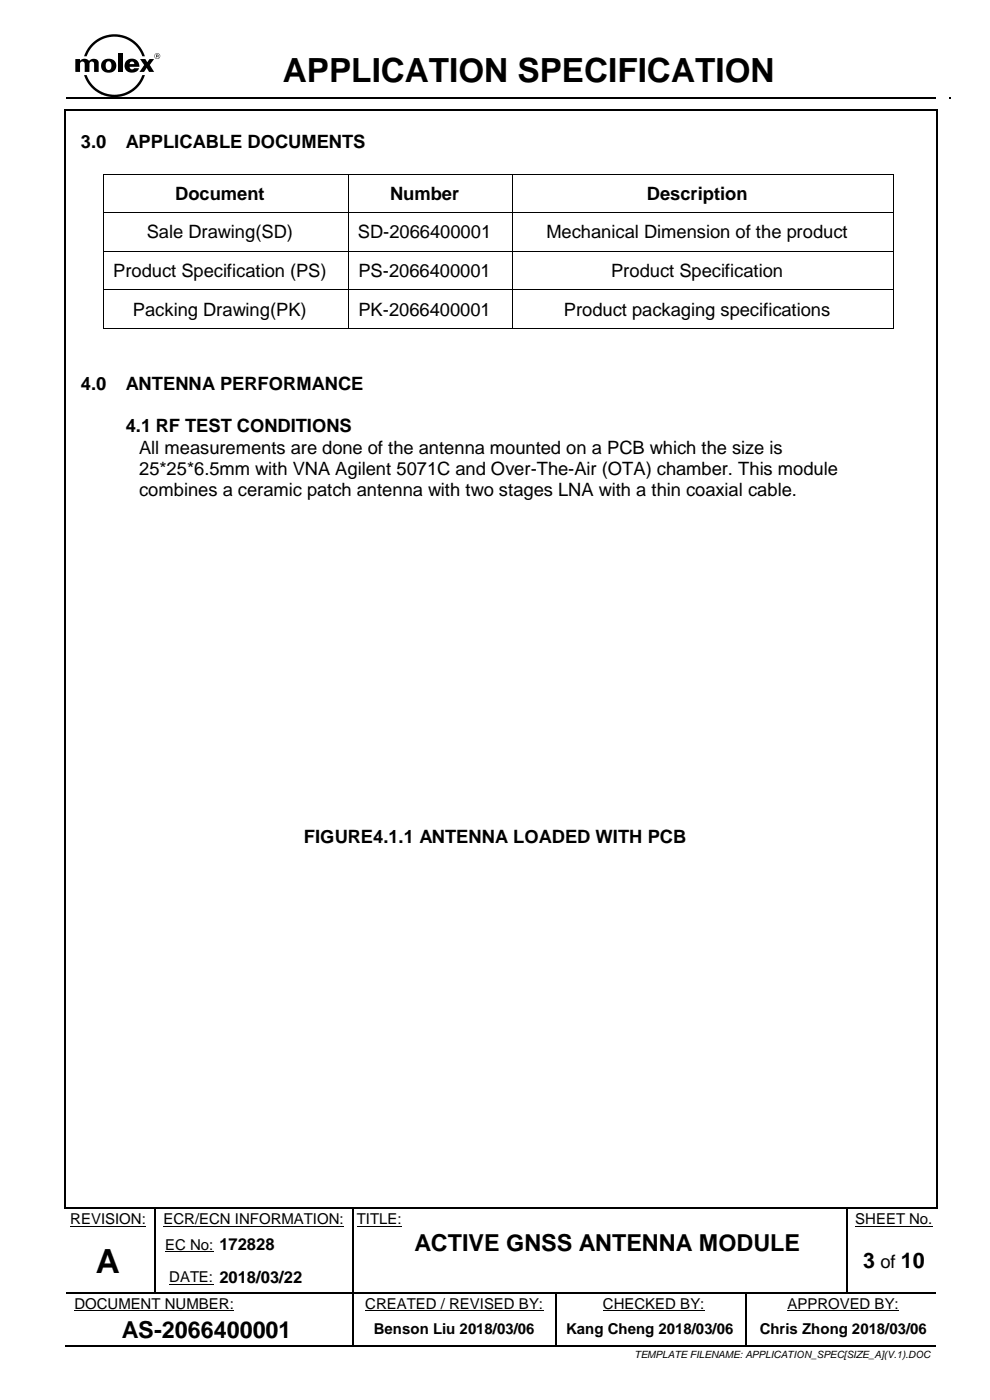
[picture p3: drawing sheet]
<svg xmlns="http://www.w3.org/2000/svg" width="210mm" height="297mm" viewBox="0 0 210 297" stroke-linecap="round" stroke-linejoin="round" font-family="sans-serif">
<g fill="#000">
<path d="M16 12.5h1v.4l.1-.1a1.28 1.28 0 0 1 1.8 .1 1.16 1.16 0 0 1 2 .3v2.1h-.9v-1.8a.49 .49 0 0 0-.5-.4 .49 .49 0 0 0-.5 .4v1.8h-1v-1.8a.49 .49 0 0 0-.5-.4 .49 .49 0 0 0-.5 .4v1.8h-1z" fill-rule="evenodd"/>
<path d="M22.7 13.1h.1a.74 .74 0 0 1 .8 .2 .74 .74 0 0 1 0 .8 .62 .62 0 0 1-.6 .8 .62 .62 0 0 1-.6-.8v-.5zM21.8 13a1.57 1.57 0 0 0 0 2 1.57 1.57 0 0 0 2 .3 1.54 1.54 0 0 0 .7-2.1 1.54 1.54 0 0 0-2.1-.6z" fill-rule="evenodd"/>
<path d="M19.5 9.3a6.8 6.8 0 0 1 11.2 2.6h-.5a6.3 6.3 0 0 0-5.9-4.1 6.3 6.3 0 0 0-5.9 4.1h-.6l.7-1.4z" fill-rule="evenodd"/>
<path d="M25 11.3h1v4h-1z" fill-rule="evenodd"/>
<path d="M26.8 13a1.57 1.57 0 0 0 .4 2.3 1.57 1.57 0 0 0 2.3-.8h-1.1a.51 .51 0 0 1-.5 .2 .51 .51 0 0 1-.4-.5h2.1a1.62 1.62 0 0 0-1-1.6 1.62 1.62 0 0 0-1.8 .4zM27.7 13.2l.3-.1a.49 .49 0 0 1 .5 .5h-1z" fill-rule="evenodd"/>
<path d="M17.8 15.9h.6a6.3 6.3 0 0 0 5.9 4.2 6.3 6.3 0 0 0 5.9-4.2h.5a6.8 6.8 0 0 1-6.4 4.7 6.8 6.8 0 0 1-6.5-4.7z" fill-rule="evenodd"/>
<path d="M29.7 12.5h1.1l.4 .7 .5-.7h1l-.9 1.3 .9 1.5h-1.1l-.5-.9-.5 .9h-1l1-1.5z" fill-rule="evenodd"/>
<path d="M32.7 11.9a.65 .65 0 0 1 1.3 0 .65 .65 0 0 1-1.3 0zM32.8 11.9a.55 .55 0 0 0 1.1 0 .55 .55 0 0 0-1.1 0z" fill-rule="evenodd"/>
<path d="M33.2 11.7l.3 .1-.3 .1zM33.1 11.6v.6h.1v-.2l.5 .2-.1-.6z" fill-rule="evenodd"/>
<path d="M13.6 23.1h.4v.4h-.4z" fill-rule="evenodd"/>
<path d="M13.6 23.1h.4v.4h-.4z" fill-rule="evenodd"/>
<path d="M14 20.7h.3v.3h-.3z" fill-rule="evenodd"/>
<path d="M14 20.7h.3v.3h-.3z" fill-rule="evenodd"/>
<path d="M21.9 36.8h.2v.2h-.2z" fill-rule="evenodd"/>
<path d="M21.9 36.8h.2v.2h-.2z" fill-rule="evenodd"/>
<path d="M73.8 36.8h.2v.2h-.2z" fill-rule="evenodd"/>
<path d="M108.7 36.8h.2v.2h-.2z" fill-rule="evenodd"/>
<path d="M189.5 36.8h.1v.2h-.1z" fill-rule="evenodd"/>
<path d="M189.5 36.8h.1v.2h-.1z" fill-rule="evenodd"/>
<path d="M198.6 23.1h.4v.4h-.4z" fill-rule="evenodd"/>
<path d="M198.6 23.1h.4v.4h-.4z" fill-rule="evenodd"/>
<path d="M201.4 20.7h.3v.3h-.3z" fill-rule="evenodd"/>
<path d="M201.4 20.7h.3v.3h-.3z" fill-rule="evenodd"/>
<path d="M21.9 45h.2v.2h-.2z" fill-rule="evenodd"/>
<path d="M21.9 53.2h.2v.2h-.2z" fill-rule="evenodd"/>
<path d="M73.8 45h.2v.2h-.2z" fill-rule="evenodd"/>
<path d="M73.8 53.2h.2v.2h-.2z" fill-rule="evenodd"/>
<path d="M108.7 45h.2v.2h-.2z" fill-rule="evenodd"/>
<path d="M108.7 53.2h.2v.2h-.2z" fill-rule="evenodd"/>
<path d="M189.5 45h.1v.2h-.1z" fill-rule="evenodd"/>
<path d="M189.5 53.2h.1v.2h-.1z" fill-rule="evenodd"/>
<path d="M21.9 61.4h.2v.2h-.2z" fill-rule="evenodd"/>
<path d="M21.9 69.6h.2v.2h-.2z" fill-rule="evenodd"/>
<path d="M21.9 69.6h.2v.2h-.2z" fill-rule="evenodd"/>
<path d="M73.8 61.4h.2v.2h-.2z" fill-rule="evenodd"/>
<path d="M73.8 69.6h.2v.2h-.2z" fill-rule="evenodd"/>
<path d="M108.7 61.4h.2v.2h-.2z" fill-rule="evenodd"/>
<path d="M108.7 69.6h.2v.2h-.2z" fill-rule="evenodd"/>
<path d="M189.5 61.4h.1v.2h-.1z" fill-rule="evenodd"/>
<path d="M189.5 69.6h.1v.2h-.1z" fill-rule="evenodd"/>
<path d="M189.5 69.6h.1v.2h-.1z" fill-rule="evenodd"/>
<path d="M13.6 256.1h.4v.3h-.4z" fill-rule="evenodd"/>
<path d="M13.6 256.1h.4v.3h-.4z" fill-rule="evenodd"/>
<path d="M32.7 256.4h.3v.3h-.3z" fill-rule="evenodd"/>
<path d="M32.7 256.1h.4v.3h-.4z" fill-rule="evenodd"/>
<path d="M74.7 256.4h.2v.3h-.2z" fill-rule="evenodd"/>
<path d="M74.7 256.1h.3v.3h-.3z" fill-rule="evenodd"/>
<path d="M87.1 256.1h.4v.3h-.4z" fill-rule="evenodd"/>
<path d="M179.6 256.4h.2v.3h-.2z" fill-rule="evenodd"/>
<path d="M179.6 256.1h.3v.3h-.3z" fill-rule="evenodd"/>
<path d="M198.6 256.1h.4v.3h-.4z" fill-rule="evenodd"/>
<path d="M198.6 256.1h.4v.3h-.4z" fill-rule="evenodd"/>
<path d="M32.7 260.4h.3v.9h-.3z" fill-rule="evenodd"/>
<path d="M32.7 267.3h.3v.9h-.3z" fill-rule="evenodd"/>
<path d="M32.7 274.2h.3v.2h-.3z" fill-rule="evenodd"/>
<path d="M45.3 274.2h.2v.2h-.2z" fill-rule="evenodd"/>
<path d="M74.7 278.5h.3v.8h-.3z" fill-rule="evenodd"/>
<path d="M74.7 260.4h.2v.9h-.2z" fill-rule="evenodd"/>
<path d="M74.7 267.3h.2v.9h-.2z" fill-rule="evenodd"/>
<path d="M74.7 274.2h.2v.5h-.2z" fill-rule="evenodd"/>
<path d="M87.1 274.2h.3v.2h-.3z" fill-rule="evenodd"/>
<path d="M117.8 278.5h.3v.8h-.3z" fill-rule="evenodd"/>
<path d="M117.8 274.4h.3v.3h-.3z" fill-rule="evenodd"/>
<path d="M117.8 274.2h.3v.2h-.3z" fill-rule="evenodd"/>
<path d="M158.1 274.4h.2v.3h-.2z" fill-rule="evenodd"/>
<path d="M158.1 274.2h.2v.2h-.2z" fill-rule="evenodd"/>
<path d="M158.1 278.5h.2v.8h-.2z" fill-rule="evenodd"/>
<path d="M179.6 260.4h.2v.9h-.2z" fill-rule="evenodd"/>
<path d="M179.6 267.3h.2v.9h-.2z" fill-rule="evenodd"/>
<path d="M179.6 274.2h.2v.2h-.2z" fill-rule="evenodd"/>
<path d="M74.7 285.4h.3v.3h-.3z" fill-rule="evenodd"/>
<path d="M117.8 285.4h.3v.3h-.3z" fill-rule="evenodd"/>
<path d="M158.1 285.4h.3v.3h-.3z" fill-rule="evenodd"/>
</g>
<path d="M13.8 23.5v232.6M14 23.3h184.6M14.3 20.9h184.3M198.8 23.5v232.6M14 256.2h184.6M74.8 279.3v6.1M117.9 279.3v6.1M14 285.5h60.7M75 285.5h42.8M118.1 285.5h40M158.4 285.5h40.2" fill="none" stroke="#000" stroke-width=".34"/>
<g fill="none" stroke="#000" stroke-width=".21">
<path d="M22 37v8M22.1 36.9h51.7M73.9 37v8M74 36.9h34.7M108.8 37v8M108.9 36.9h80.6M189.6 37v8M22 45.2v8M22 53.4v8M22.1 45.1h51.7M22.1 53.3h51.7M73.9 45.2v8"/>
<path d="M73.9 53.4v8M74 45.1h34.7M74 53.3h34.7M108.8 45.2v8M108.8 53.4v8M108.9 45.1h80.6M108.9 53.3h80.6M189.6 45.2v8M189.6 53.4v8M22 61.6v8M22.1 61.5h51.7M22.1 69.7h51.7"/>
<path d="M73.9 61.6v8M74 61.5h34.7M74 69.7h34.7M108.8 61.6v8M108.9 61.5h80.6M108.9 69.7h80.6M189.6 61.6v8M14.9 260.1h16.1M15.8 278.1h33.9M34.7 260.1h38.3M35 265.6h10.3M35.9 272.5h9.4"/>
<path d="M75.7 260.1h9.5M77.5 278.1h37.8M127.9 278.1h21.5M167 278.1h23.7M181.4 260.1h16.5"/>
</g>
<g fill="none" stroke="#000" stroke-width=".25">
<path d="M32.9 256.7v3.7M74.8 256.7v3.7M179.7 256.7v3.7M14 274.3h18.7M32.9 261.3v6M32.9 268.2v6M33 274.3h12.3M45.5 274.3h29.2M74.8 261.3v6M74.8 268.2v6M74.8 274.7v3.8M74.9 274.3h12.2"/>
<path d="M87.4 274.3h30.4M117.9 274.7v3.8M118.1 274.3h40M158.2 274.7v3.8M158.2 279.3v6.1M158.3 274.3h21.3M179.7 261.3v6M179.7 268.2v6M179.8 274.3h18.8"/>
</g>
<g font-size="7.1">
<text x="60" y="17.4">APPLICATION SPECIFICATION</text>
<text x="20.4" y="270">A</text>
</g>
<g font-size="5">
<text x="87.9" y="265.5">ACTIVE GNSS ANTENNA MODULE</text>
<text x="25.9" y="283.8">AS-2066400001</text>
</g>
<g font-size="4.6">
<text x="183.1" y="269.1">3</text>
<text x="191.1" y="269.1">10</text>
</g>
<g font-size="3.9">
<text x="17.1" y="31.5">3.0</text>
<text x="26.7" y="31.5">APPLICABLE DOCUMENTS</text>
<text x="37.2" y="42.3">Document</text>
<text x="82.7" y="42.3">Number</text>
<text x="137.2" y="42.3">Description</text>
<text x="31.1" y="50.6">Sale Drawing(SD)</text>
<text x="75.9" y="50.6">SD-2066400001</text>
<text x="115.9" y="50.6">Mechanical Dimension of the product</text>
<text x="24" y="58.8">Product Specification (PS)</text>
<text x="76" y="58.8">PS-2066400001</text>
<text x="129.6" y="58.8">Product Specification</text>
<text x="28.2" y="66.9">Packing Drawing(PK)</text>
<text x="76" y="66.9">PK-2066400001</text>
<text x="119.6" y="66.9">Product packaging specifications</text>
<text x="17.1" y="82.8">4.0</text>
<text x="26.7" y="82.8">ANTENNA PERFORMANCE</text>
<text x="26.7" y="91.7">4.1 RF TEST CONDITIONS</text>
<text x="29.5" y="96.2">All measurements are done of the antenna mounted on a PCB which the size is</text>
<text x="29.5" y="100.7">25*25*6.5mm with VNA Agilent 5071C and Over-The-Air (OTA) chamber. This module</text>
<text x="29.5" y="105.2">combines a ceramic patch antenna with two stages LNA with a thin coaxial cable.</text>
<text x="64.5" y="178.8">FIGURE4.1.1 ANTENNA LOADED WITH PCB</text>
<text x="186.8" y="269.1">of</text>
</g>
<g font-size="3.2">
<text x="14.9" y="259.7">REVISION:</text>
<text x="34.7" y="259.7">ECR/ECN INFORMATION:</text>
<text x="75.7" y="259.7">TITLE:</text>
<text x="181.4" y="259.7">SHEET No.</text>
<text x="35" y="265.2">EC No: 172828</text>
<text x="35.9" y="272.1">DATE: 2018/03/22</text>
<text x="15.8" y="277.7">DOCUMENT NUMBER:</text>
<text x="77.5" y="277.7">CREATED / REVISED BY:</text>
<text x="127.9" y="277.7">CHECKED BY:</text>
<text x="167" y="277.7">APPROVED BY:</text>
<text x="79.3" y="283">Benson Liu 2018/03/06</text>
<text x="120.1" y="283">Kang Cheng 2018/03/06</text>
<text x="161.2" y="283">Chris Zhong 2018/03/06</text>
</g>
<text font-size="2.1" x="134.6" y="288.2">TEMPLATE FILENAME: APPLICATION_SPEC[SIZE_A](V.1).DOC</text>
</svg>
